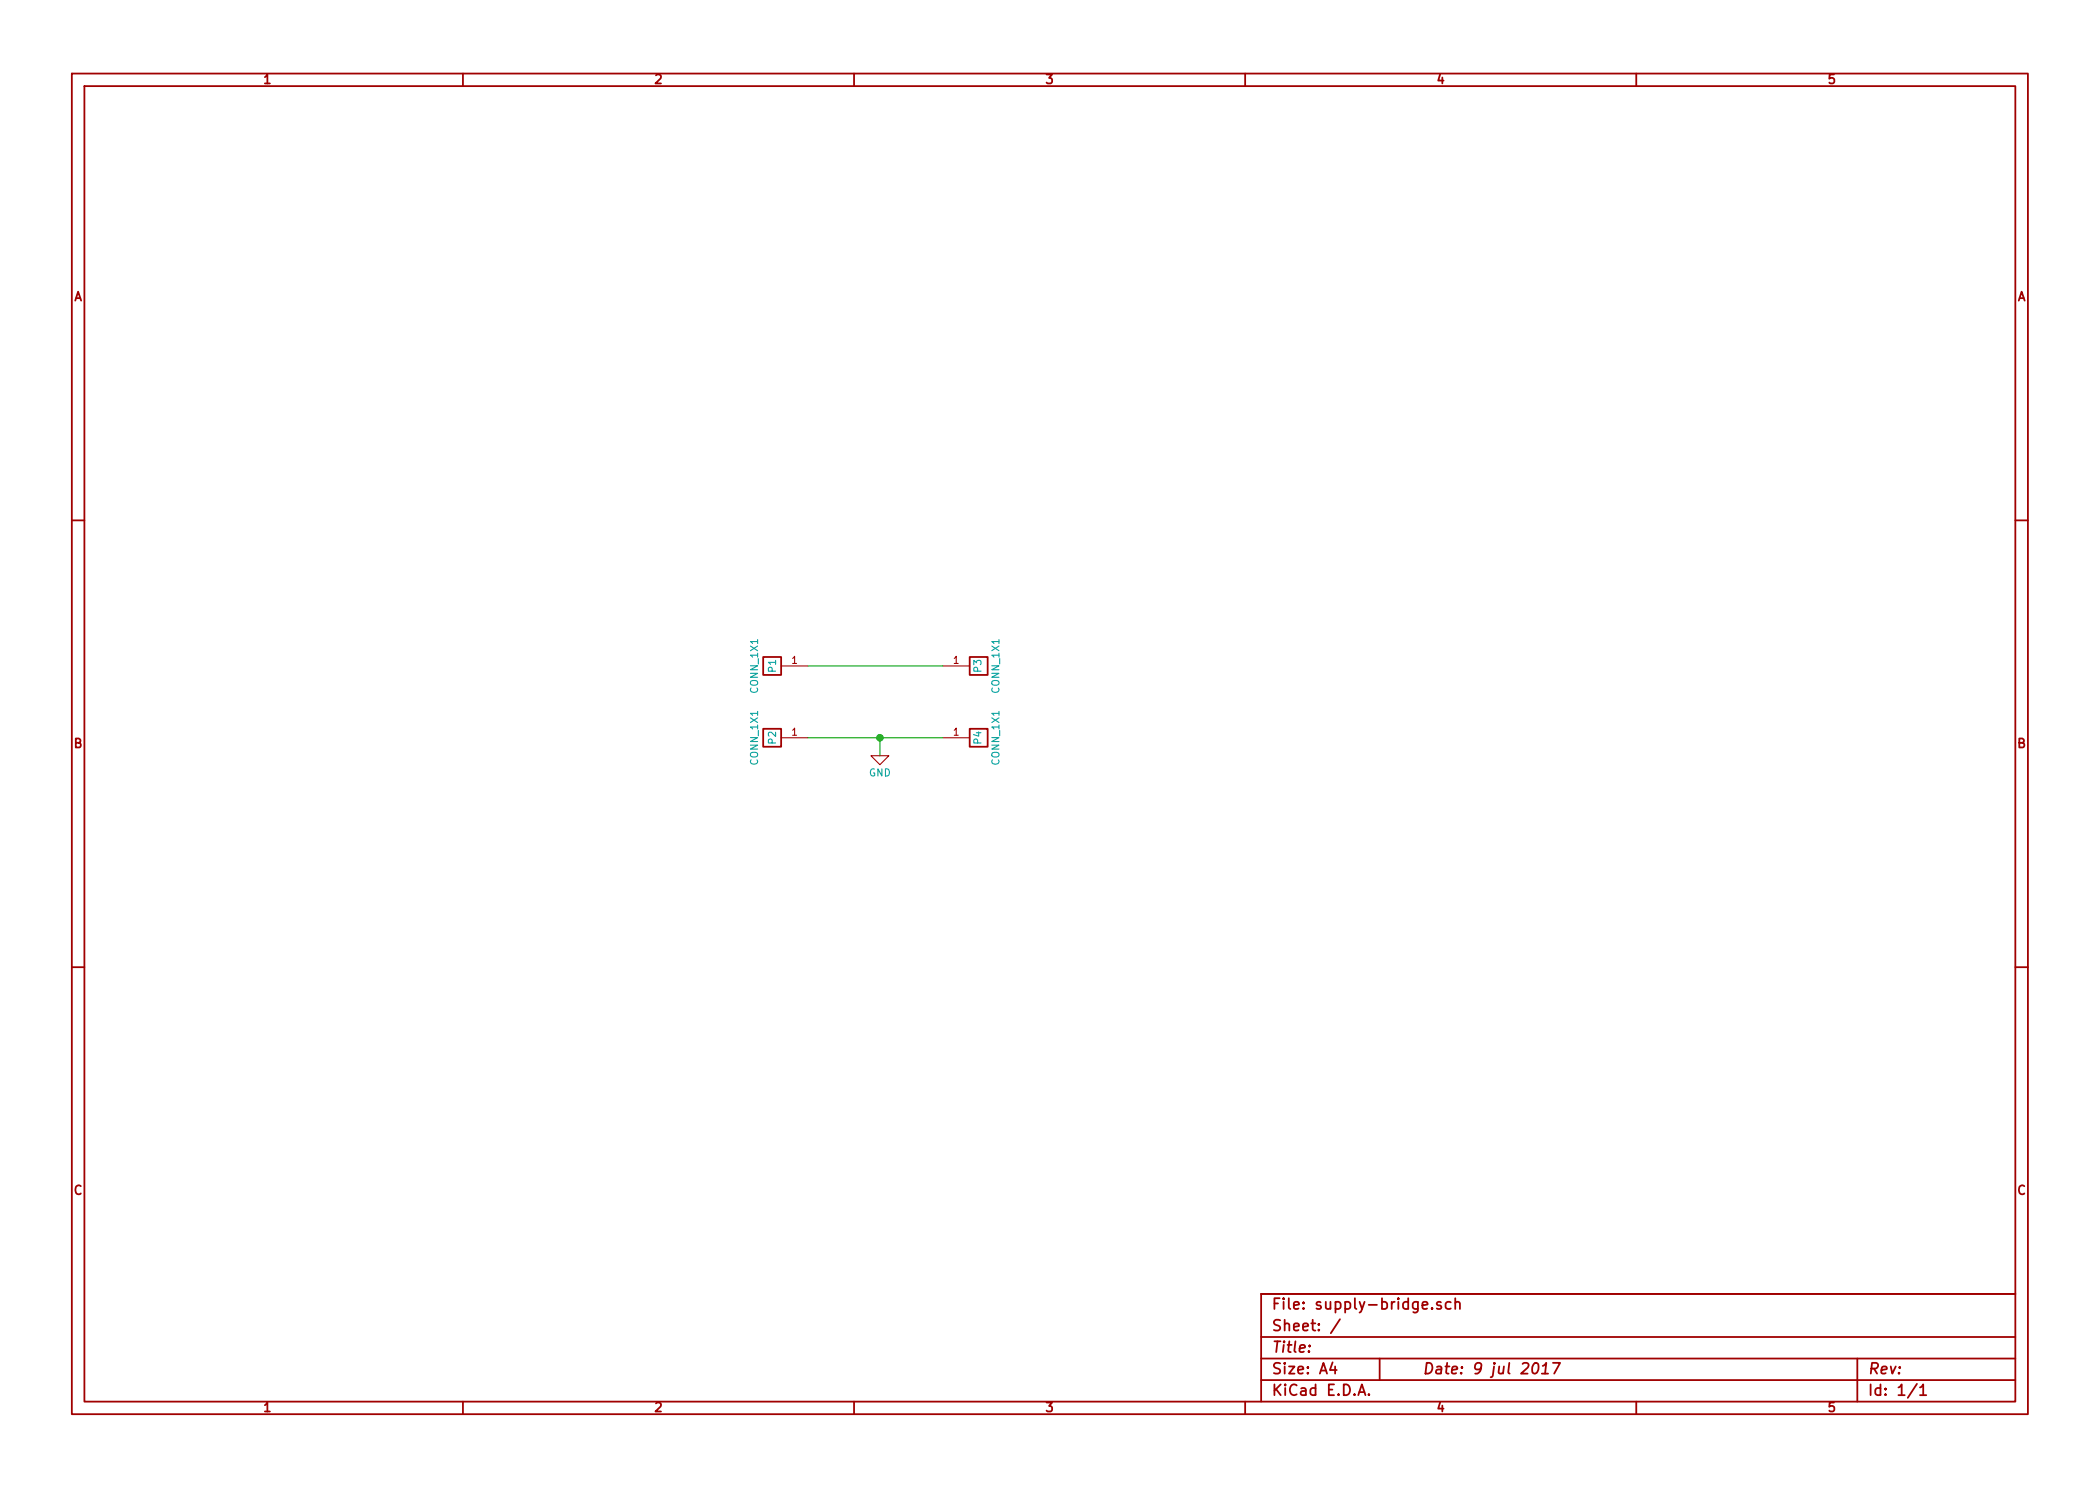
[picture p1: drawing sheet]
EESchema Schematic File Version 2
LIBS:PL_analog_ICs
LIBS:PL_capacitors
LIBS:PL_comms
LIBS:PL_connectors
LIBS:PL_diodes
LIBS:PL_displays
LIBS:PL_GPIB
LIBS:PL_inductors
LIBS:PL_LEDs
LIBS:PL_microcontrollers
LIBS:PL_mounting_holes
LIBS:PL_opamps
LIBS:PL_opto
LIBS:PL_power
LIBS:PL_references
LIBS:PL_regulators
LIBS:PL_relays
LIBS:PL_resistors
LIBS:PL_sensors
LIBS:PL_switchers
LIBS:PL_switches
LIBS:PL_transistors
LIBS:power
LIBS:device
LIBS:transistors
LIBS:conn
LIBS:linear
LIBS:regul
LIBS:74xx
LIBS:cmos4000
LIBS:adc-dac
LIBS:memory
LIBS:xilinx
LIBS:special
LIBS:microcontrollers
LIBS:dsp
LIBS:microchip
LIBS:analog_switches
LIBS:motorola
LIBS:texas
LIBS:intel
LIBS:audio
LIBS:interface
LIBS:digital-audio
LIBS:philips
LIBS:display
LIBS:cypress
LIBS:siliconi
LIBS:opto
LIBS:atmel
LIBS:contrib
LIBS:valves
EELAYER 27 0
EELAYER END
$Descr A4 11693 8268
encoding utf-8
Sheet 1 1
Title ""
Date "9 jul 2017"
Rev ""
Comp ""
Comment1 ""
Comment2 ""
Comment3 ""
Comment4 ""
$EndDescr
$Comp
L CONN_1X1 P3
U 1 1
P 5450 3700
F 0 "P3" V 5450 3700 40  0000 C CNN
F 1 "CONN_1X1" V 5550 3700 40  0000 C CNN
F 2 "~" H 5500 3650 60  0000 C CNN
F 3 "~" H 5500 3650 60  0000 C CNN
	1    5450 3700
	1    0    0    -1  
$EndComp
$Comp
L CONN_1X1 P4
U 1 1
P 5450 4100
F 0 "P4" V 5450 4100 40  0000 C CNN
F 1 "CONN_1X1" V 5550 4100 40  0000 C CNN
F 2 "~" H 5500 4050 60  0000 C CNN
F 3 "~" H 5500 4050 60  0000 C CNN
	1    5450 4100
	1    0    0    -1  
$EndComp
$Comp
L CONN_1X1 P1
U 1 1
P 4300 3700
F 0 "P1" V 4300 3700 40  0000 C CNN
F 1 "CONN_1X1" V 4400 3700 40  0000 C CNN
F 2 "~" H 4350 3650 60  0000 C CNN
F 3 "~" H 4350 3650 60  0000 C CNN
	1    4300 3700
	-1   0    0    1   
$EndComp
$Comp
L CONN_1X1 P2
U 1 1
P 4300 4100
F 0 "P2" V 4300 4100 40  0000 C CNN
F 1 "CONN_1X1" V 4400 4100 40  0000 C CNN
F 2 "~" H 4350 4050 60  0000 C CNN
F 3 "~" H 4350 4050 60  0000 C CNN
	1    4300 4100
	-1   0    0    1   
$EndComp
Wire Wire Line
	4500 3700 5250 3700
Wire Wire Line
	4500 4100 5250 4100
$Comp
L GND #PWR01
U 1 1
P 4900 4200
F 0 "#PWR01" H 4900 4000 50  0001 C CNN
F 1 "GND" H 4900 4100 40  0000 C CNN
F 2 "" H 4900 4200 50  0000 C CNN
F 3 "" H 4900 4200 50  0000 C CNN
	1    4900 4200
	1    0    0    -1  
$EndComp
Wire Wire Line
	4900 4100 4900 4200
Connection ~ 4900 4100
$EndSCHEMATC
